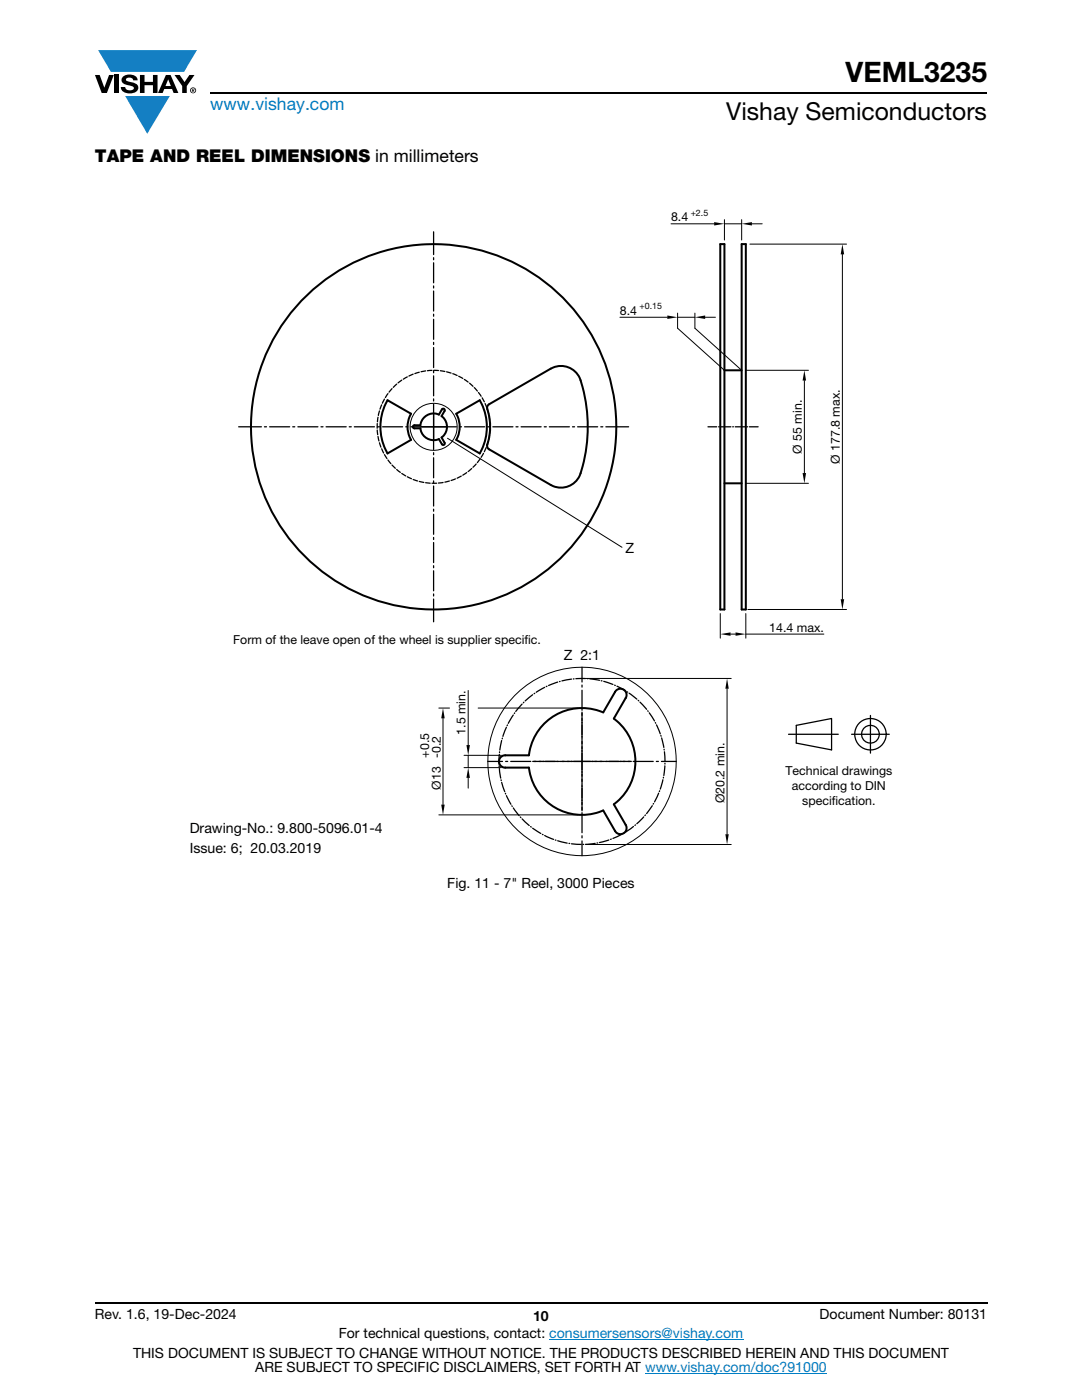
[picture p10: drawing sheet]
<svg xmlns="http://www.w3.org/2000/svg" width="216mm" height="279mm" viewBox="0 0 216 279" stroke-linecap="round" stroke-linejoin="round" font-family="sans-serif">
<g fill="#147fc3">
<path d="M19.6 10h19.7l-2.6 4.3h-1.1h-13.5z"/>
<path d="M25 19.2h8.9l-4.5 7.5z"/>
</g>
<g fill="#000">
<path d="M18.9 15h1l.9 2.5 1-2.5h.9l-1.4 3.6h-1zM22.9 15h.9v3.6h-.9zM24.6 15.3a2.1 2.1 0 0 1 2.8 .3l.1 .4h-.9a.79 .79 0 0 0-.7-.5 .79 .79 0 0 0-.8 .4l.3 .3 1 .2a1.08 1.08 0 0 1 1.2 1 1.08 1.08 0 0 1-1.1 1.2 1.73 1.73 0 0 1-2.4-1.2h.9a.96 .96 0 0 0 .8 .6 .96 .96 0 0 0 .9-.4 1.31 1.31 0 0 0-1.2-.6 1.03 1.03 0 0 1-1.1-.6 1.03 1.03 0 0 1 .2-1.1zM27.9 15h.9v1.3h1.7v-1.3h.9v3.6h-.9v-1.6h-1.7v1.6h-.9zM34.8 15h1.1l.9 1.4 1-1.4h1l-1.5 2.2v1.4h-.9v-1.4z"/>
<path d="M33.6 15.9l.5 1.3h-1.1zM33.1 15l-1.6 3.6h1l.3-.8h1.5l.3 .8h1l-1.6-3.6z"/>
<path d="M38.4 17.8h.2v.2h-.2zM38.3 17.7v.7h.1v-.3l.4 .3-.2-.3 .2-.2-.1-.2z"/>
<path d="M38.1 18a.46 .46 0 0 1 .9 0 .46 .46 0 0 1-.9 0zM37.9 18a.6 .6 0 0 0 1.2 0 .6 .6 0 0 0-1.2 0z"/>
</g>
<path d="M42 18.6h155M18.9 260h178.1" fill="none" stroke="#000" stroke-width=".36"/>
<path d="M109.6 267.3h38.7M128.7 274h36.3" fill="none" stroke="#007ec4" stroke-width=".2"/>
<g fill="none" stroke="#000" stroke-width=".4">
<path d="M143.7 48.7h.9v72.9h-.9zM148 48.7h.8v72.9h-.8zM77.3 79.9l4.7 2.7a5.2 5.2 0 0 0 0 5.2l-4.7 2.7a10.7 10.7 0 0 1 0-10.6zM144.6 73.9h3.4M82.5 85l1.4-.1a2.67 2.67 0 0 1 3.7-2.2l.6-1.1 .5 .1 .1 .2-.7 1.1a2.65 2.65 0 0 1 0 4.3l.6 1a.3 .3 0 0 1-.1 .5 .3 .3 0 0 1-.4-.1l-.6-1.1a2.68 2.68 0 0 1-3.7-2.1h-1.3l-.2-.2zM91 82.6l4.7-2.7a10.7 10.7 0 0 1 0 10.6l-4.7-2.7a5.3 5.3 0 0 0 0-5.2zM97.4 80.8l12.5-7.2a4.1 4.1 0 0 1 5.9 2.3 30.5 30.5 0 0 1-.1 19 4.1 4.1 0 0 1-5.8 1.9l-12.3-7.1-.3-.3a1.46 1.46 0 0 1 .2-1.4 11.6 11.6 0 0 0-.3-6.6zM144.6 96.5h3.4M122.7 138.1a1.23 1.23 0 0 1 1.7-.5 1.23 1.23 0 0 1 .4 1.7M122.7 138.1l-2.3 4.1a10.7 10.7 0 0 0-14.9 8.5h-4.7M124.9 139.3l-2.4 4.1a10.7 10.7 0 0 1 0 17.1l2.4 4.1M100.8 153.2h4.7a10.7 10.7 0 0 0 14.9 8.5l2.3 4.2"/>
<path d="M100.8 150.7a1.23 1.23 0 0 0-1.2 1.3 1.23 1.23 0 0 0 1.2 1.2M124.8 164.6a1.23 1.23 0 0 1-.4 1.7 1.23 1.23 0 0 1-1.7-.5"/>
<circle cx="86.5" cy="85.2" r="36.5"/>
</g>
<g fill="none" stroke="#000" stroke-width=".25">
<path d="M86.5 46.3v4.5M86.5 51.4v.4M86.5 52.4v4M86.5 57.1v.4M86.5 58.1v4M76.7 79.6l-.4 .9M77.4 78.6l-.5 .7M78.2 77.6l-.6 .7M79.2 76.7l-.7 .6M80.2 75.9l-.8 .5M81.3 75.2l-.8 .5M82.4 74.7l-.8 .4"/>
<path d="M83.7 74.3l-.9 .3M84.9 74l-.9 .2M86.2 73.9l-.9 .1M86.5 62.7v.4M86.5 63.7v4M86.5 68.3v.5M86.5 69.4v4M86.5 74v.4M86.5 75v4M86.5 79.6v.4M86.6 73.9l.9 .1M87.9 74l.9 .1"/>
<path d="M89.1 74.2l.9 .3M90.3 74.6l.9 .3M91.5 75.1l.8 .4M92.6 75.7l.8 .6M93.7 76.5l.7 .6M94.6 77.4l.7 .6M95.5 78.3l.5 .8M96.2 79.4l.4 .8M47.6 85.2h4.6M52.8 85.2h.4M53.8 85.2h4M58.4 85.2h.4"/>
<path d="M59.4 85.2h4M64 85.2h.5M65.1 85.2h4M69.7 85.2h.4M70.7 85.2h4M75.3 84.5v1M75.3 85.8l.1 1M75.3 85.2h.4M75.4 83.3l-.1 .9M75.4 87.1l.2 .9M75.7 82l-.2 .9M75.7 88.4l.3 .8"/>
<path d="M76.2 80.8l-.4 .9M76.2 89.6l.3 .8M76.3 85.2h4M76.7 90.7l.5 .8M77.4 91.8l.6 .7M78.2 92.8l.7 .7M79.2 93.7l.7 .6M80.2 94.5l.7 .5M81 85.2h.4M81.3 95.2l.8 .3M82 85.2h9.1M82.4 95.7l.9 .3"/>
<path d="M83.7 96.1l.9 .2M84.1 85.2h2.4v2.4M84.9 96.3l.9 .1M86.2 96.4h.9M86.5 82.7v2.5h2.5M86.5 90.3v.4M86.5 91.4v4M86.5 96v.4M86.5 97v4M86.5 80.6v9.1M88.4 96.3l-.9 .1M89.7 96l-.9 .2"/>
<path d="M90.9 95.6l-.9 .3M91.7 85.2h.4M92 95l-.8 .4M92.7 85.2h4M93.1 94.3l-.8 .5M94.1 93.5l-.7 .6M95 92.6l-.6 .7M95.8 91.6l-.5 .7M96.5 90.5l-.5 .8M96.8 80.5l.3 .9M97 89.3l-.4 .9M97.3 81.7l.2 .9"/>
<path d="M97.3 85.2h.4M97.4 88.1l-.3 .9M97.6 83l.1 .9M97.7 86.8l-.2 .9M97.8 84.2v1M97.8 85.5l-.1 1M98.3 85.2h4.1M103 85.2h.4M104 85.2h4M108.6 85.2h.4M109.6 85.2h4M114.2 85.2h.4"/>
<path d="M115.3 85.2h4M119.9 85.2h.4M120.9 85.2h4.5M141.3 85.2h1.7M143.4 85.2h.1M143.9 85.2h1.9M146.2 85.2h.1M146.7 85.2h1.9M149 85.2h.2M149.5 85.2h1.8M86.5 101.6v.4M86.5 102.6v4"/>
<path d="M86.5 107.3v.4M86.5 108.3v4M86.5 112.9v.4M86.5 113.9v4M86.5 118.5v.4M86.5 119.6v4.5M106.3 138.6l-1.5 1.3M106.7 138.4h-.1M108.7 137.2l-1.7 1M109.1 137h-.1M111.3 136.1l-1.8 .7M111.8 136h-.2"/>
<path d="M114 135.5l-1.9 .4M114.5 135.5h-.1M116.1 133.2v2.9M116.1 136.7v.4M116.1 137.8v3.9M116.8 135.4h-1.9M117.2 135.4h.1M117.7 135.5l1.9 .3M120 135.9h.1M120.5 136l1.8 .6M122.6 136.7l.2 .1M123.1 136.9l1.7 1"/>
<path d="M125.1 138.1h.1M125.5 138.3l1.6 1.2M127.3 139.8l.1 .1M97.3 152h3M99.6 152.9v.1M99.6 150.6v1.9M99.6 153.4l.3 1.9M99.7 150v.2M100 155.6v.2M100.1 156.1l.6 1.9M100.1 147.8l-.4 1.9M100.3 147.3l-.1 .2"/>
<path d="M100.8 158.3l.1 .2M100.9 152h.4M101 158.8l.9 1.7M101 145.1l-.6 1.9M101.3 144.7l-.1 .1M101.9 152h4M102.4 142.7l-1 1.7M102.7 142.3l-.1 .1M104.2 140.5l-1.3 1.5M104.5 140.1l-.1 .2M106.3 152h5.2M116.1 142.1v5.3"/>
<path d="M116.1 147.5v8.9M116.1 156.5v5.3M120.6 152h-9M120.7 152h5.3M126.3 152h4M127.7 140.1l1.3 1.5M129.2 141.8l.1 .2M129.5 142.3l1.1 1.6M130.8 144.2v.1M131 152h.4M131 144.7l.7 1.8M131.4 158.3l-.8 1.7"/>
<path d="M131.6 157.8v.2M131.9 146.8v.1M132 152h2.9M132 147.3l.5 1.9M132.3 155.6l-.6 1.9M132.4 155.1v.2M132.5 149.5v.2M132.6 150l.1 2M132.7 152.8l-.2 2M132.7 152.3v.2M157.3 146.5h10M158.9 144.8l7-1.4v6.3l-7-1.4z"/>
<path d="M169.9 146.5h7.5M173.7 142.8v7.5M102.1 160.8l.1 .1M102.4 161.2l1.2 1.6M103.8 163.1l.1 .1M104.2 163.4l1.4 1.3M105.9 165l.1 .1M106.3 165.3l1.6 1M108.2 166.5l.2 .1M108.7 166.7l1.8 .8M110.8 167.6l.1 .1M111.3 167.8l1.9 .5"/>
<path d="M113.5 168.3h.2M114 168.4l2 .1M116.1 162.2v4M116.1 166.8v.4M116.1 167.8v3M116.3 168.5h.2M118.8 168.3l-2 .2M119.3 168.2h-.2M121.5 167.6l-1.9 .5M122 167.5h-.2M124.1 166.5l-1.8 .8M124.5 166.3h-.1"/>
<path d="M126.4 164.9l-1.6 1.2M126.8 164.6l-.1 .1M128.4 163l-1.3 1.4M128.8 162.6l-.1 .2M130.2 160.8l-1.2 1.6M130.4 160.4l-.1 .1"/>
<circle cx="173.7" cy="146.5" r="1.77"/>
<circle cx="173.7" cy="146.5" r="3.1"/>
</g>
<g fill="none" stroke="#000" stroke-width=".2">
<path d="M133.9 44.7h8.6M144.6 43.8v4.1M144.6 44.7h3.4M148 43.8v4.1M149.6 48.7h19.3M150 44.7h2.1M168.1 50.8v68.8M123.7 63.3h9.5M135.2 62.5v3l9.3 8.4M135.2 63.3h3.5M138.7 62.5v3l9.3 8.4M140.7 63.3h2.1"/>
<path d="M148.8 73.9h12.5M160.5 75.9v18.5M89.3 87.5l34.8 21.7M148.8 96.5h12.5M93.4 137.8v10.9M116.9 135.4h29M143.7 122.4v5M145.1 137.4v29.1M145.8 126.5h1M148.8 122.4v5M148.8 126.5h15.6M149.2 121.6h19.7"/>
<path d="M87.6 141.3h2.1M88.4 143.4v17.2M92.6 153.2h7.4M92.6 150.7h7.4M93.4 150.7v2.5M93.4 155.2v2.1M95.4 141.3h19.9M87.6 162.6h27.7M116.9 168.5h29"/>
<circle cx="86.5" cy="85.2" r="4.7"/>
<circle cx="116.1" cy="152" r="18.8"/>
</g>
<g fill="#000">
<path d="M142.5 44.3l2 .4-2 .3zM148 44.7l2-.4v.7zM168.1 48.7l.3 2.1h-.7zM133.2 63l2 .3-2 .4zM138.7 63.3l2-.3v.7zM160.5 73.9l.3 2h-.7zM160.1 94.4h.7l-.3 2.1zM167.7 119.6h.7l-.3 2zM145.1 135.4l.3 2h-.7zM143.7 126.5l2.1-.3v.7zM146.8 126.2l2 .3-2 .4zM88.4 141.3l.3 2.1h-.7z"/>
<path d="M93.4 153.2l.4 2h-.7zM93.1 148.7h.7l-.4 2zM88 160.6h.7l-.3 2zM144.7 166.5h.7l-.3 2z"/>
</g>
<text font-size="5.6" x="168.7" y="16.4">VEML3235</text>
<text font-size="4.9" x="144.9" y="24">Vishay Semiconductors</text>
<text font-size="3.5" fill="#007ec4" x="42" y="21.9">www.vishay.com</text>
<text font-size="3.5" x="18.9" y="32.3">TAPE AND REEL DIMENSIONS in millimeters</text>
<g font-size="2.8">
<text x="124.8" y="110.3">Z</text>
<text x="112.5" y="131.7">Z 2:1</text>
<text x="37.8" y="166.3">Drawing-No.: 9.800-5096.01-4</text>
<text x="37.8" y="170.2">Issue: 6; 20.03.2019</text>
<text x="89.2" y="177.1">Fig. 11 - 7&quot; Reel, 3000 Pieces</text>
<text x="18.9" y="263.3">Rev. 1.6, 19-Dec-2024</text>
<text x="106.4" y="263.6">10</text>
<text x="163.6" y="263.3">Document Number: 80131</text>
<text x="67.6" y="267.1">For technical questions, contact: consumersensors@vishay.com</text>
<text x="26.5" y="271">THIS DOCUMENT IS SUBJECT TO CHANGE WITHOUT NOTICE. THE PRODUCTS DESCRIBED HEREIN AND THIS DOCUMENT</text>
<text x="50.9" y="273.8">ARE SUBJECT TO SPECIFIC DISCLAIMERS, SET FORTH AT www.vishay.com/doc?91000</text>
</g>
<g font-size="2.5">
<text x="133.9" y="44.1">8.4</text>
<text x="123.7" y="62.8">8.4</text>
<text x="160" y="90.5" transform="rotate(-90 160 90.5)">Ø 55 min.</text>
<text x="167.6" y="92.6" transform="rotate(-90 167.6 92.6)">Ø 177.8 max.</text>
<text x="46.5" y="128.5">Form of the leave open of the wheel is supplier specif</text>
<text x="104.7" y="128.5">ic.</text>
<text x="153.5" y="126">14.4 max.</text>
<text x="92.9" y="146.6" transform="rotate(-90 92.9 146.6)">1.5 min.</text>
<text x="85.6" y="151.2" transform="rotate(-90 85.6 151.2)">+0.5</text>
<text x="156.7" y="154.7">Technical drawings</text>
<text x="88" y="157.6" transform="rotate(-90 88 157.6)">Ø13 -0.2</text>
<text x="144.6" y="160.3" transform="rotate(-90 144.6 160.3)">Ø20.2 min.</text>
<text x="158" y="157.7">according to DIN</text>
<text x="160.1" y="160.6">specif</text>
<text x="166" y="160.6">ication.</text>
</g>
<g font-size="1.8">
<text x="137.8" y="43.1">+2.5</text>
<text x="127.6" y="61.7">+0.15</text>
</g>
</svg>
